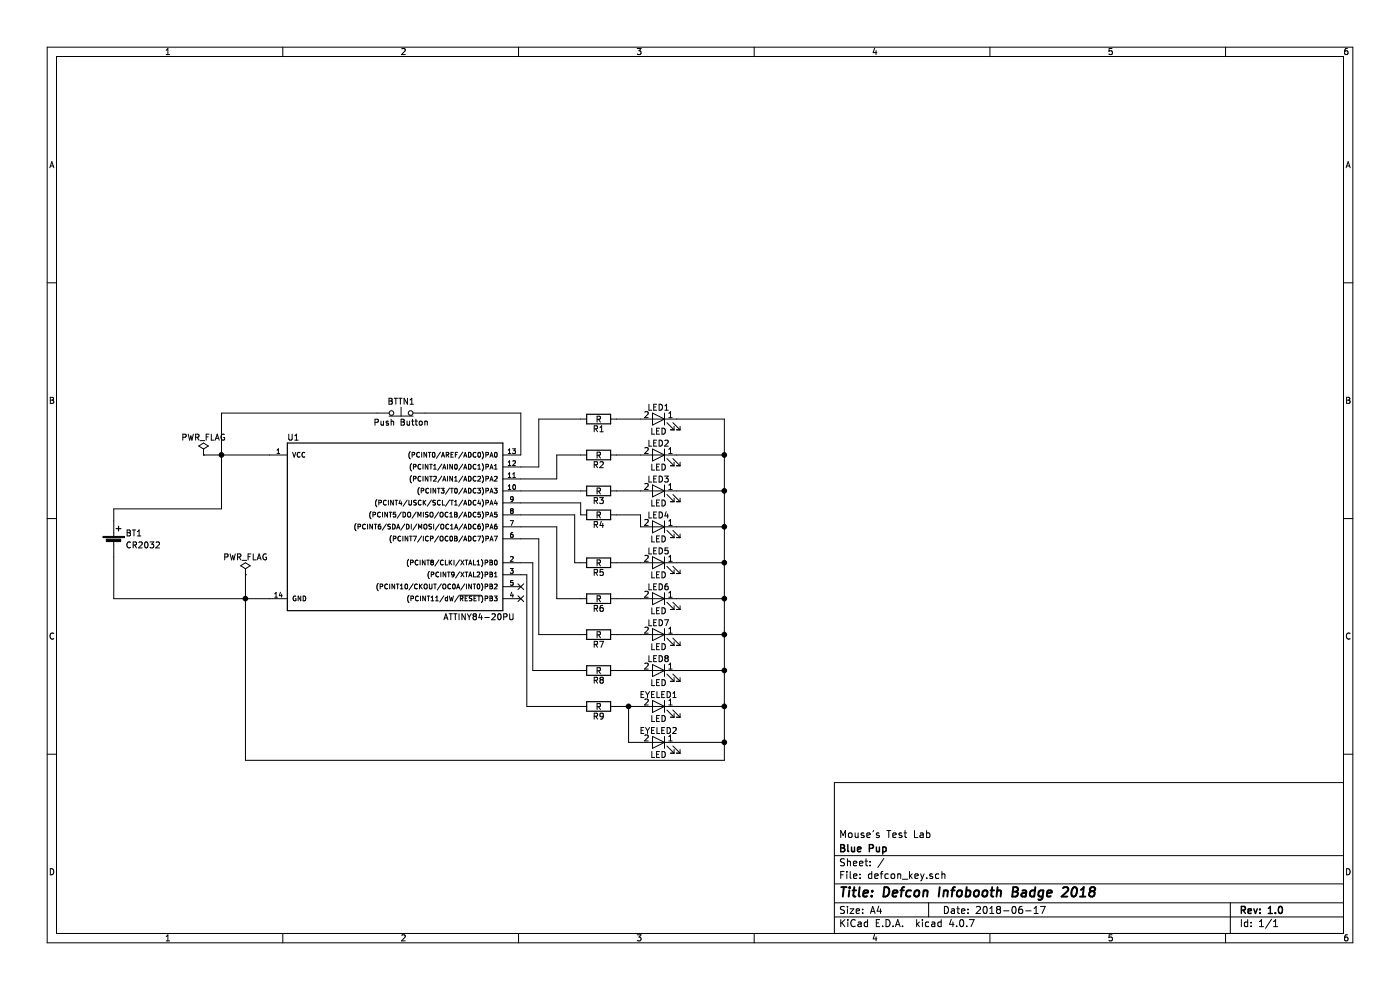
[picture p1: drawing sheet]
EESchema Schematic File Version 2
LIBS:power
LIBS:device
LIBS:switches
LIBS:relays
LIBS:motors
LIBS:transistors
LIBS:conn
LIBS:linear
LIBS:regul
LIBS:74xx
LIBS:cmos4000
LIBS:adc-dac
LIBS:memory
LIBS:xilinx
LIBS:microcontrollers
LIBS:dsp
LIBS:microchip
LIBS:analog_switches
LIBS:motorola
LIBS:texas
LIBS:intel
LIBS:audio
LIBS:interface
LIBS:digital-audio
LIBS:philips
LIBS:display
LIBS:cypress
LIBS:siliconi
LIBS:opto
LIBS:atmel
LIBS:contrib
LIBS:valves
LIBS:defcon_key-cache
EELAYER 25 0
EELAYER END
$Descr A4 11693 8268
encoding utf-8
Sheet 1 1
Title "Defcon Infobooth Badge 2018"
Date "2018-06-17"
Rev "1.0"
Comp "Blue Pup "
Comment1 "Mouse's Test Lab"
Comment2 ""
Comment3 ""
Comment4 ""
$EndDescr
$Comp
L ATTINY84-20PU U1
U 1 1
P 3300 4400
F 0 "U1" H 2450 5150 50  0000 C CNN
F 1 "ATTINY84-20PU" H 4000 3650 50  0000 C CNN
F 2 "Housings_DIP:DIP-14_W7.62mm" H 3300 4200 50  0001 C CIN
F 3 "" H 3300 4400 50  0001 C CNN
	1    3300 4400
	1    0    0    -1  
$EndComp
$Comp
L SW_Push_Open BTTN1
U 1 1
P 3350 3450
F 0 "BTTN1" H 3350 3550 50  0000 C CNN
F 1 "Push Button" H 3350 3375 50  0000 C CNN
F 2 "Buttons_Switches_THT:SW_PUSH-12mm" H 3350 3650 50  0001 C CNN
F 3 "" H 3350 3650 50  0001 C CNN
	1    3350 3450
	1    0    0    -1  
$EndComp
$Comp
L LED LED2
U 1 1
P 5500 3800
F 0 "LED2" H 5500 3900 50  0000 C CNN
F 1 "LED" H 5500 3700 50  0000 C CNN
F 2 "LEDs:LED_D5.0mm" H 5500 3800 50  0001 C CNN
F 3 "" H 5500 3800 50  0001 C CNN
	1    5500 3800
	-1   0    0    -1  
$EndComp
$Comp
L LED LED3
U 1 1
P 5500 4100
F 0 "LED3" H 5500 4200 50  0000 C CNN
F 1 "LED" H 5500 4000 50  0000 C CNN
F 2 "LEDs:LED_D5.0mm" H 5500 4100 50  0001 C CNN
F 3 "" H 5500 4100 50  0001 C CNN
	1    5500 4100
	-1   0    0    -1  
$EndComp
$Comp
L LED LED4
U 1 1
P 5500 4400
F 0 "LED4" H 5500 4500 50  0000 C CNN
F 1 "LED" H 5500 4300 50  0000 C CNN
F 2 "LEDs:LED_D5.0mm" H 5500 4400 50  0001 C CNN
F 3 "" H 5500 4400 50  0001 C CNN
	1    5500 4400
	-1   0    0    -1  
$EndComp
$Comp
L LED LED5
U 1 1
P 5500 4700
F 0 "LED5" H 5500 4800 50  0000 C CNN
F 1 "LED" H 5500 4600 50  0000 C CNN
F 2 "LEDs:LED_D5.0mm" H 5500 4700 50  0001 C CNN
F 3 "" H 5500 4700 50  0001 C CNN
	1    5500 4700
	-1   0    0    -1  
$EndComp
$Comp
L LED LED6
U 1 1
P 5500 5000
F 0 "LED6" H 5500 5100 50  0000 C CNN
F 1 "LED" H 5500 4900 50  0000 C CNN
F 2 "LEDs:LED_D5.0mm" H 5500 5000 50  0001 C CNN
F 3 "" H 5500 5000 50  0001 C CNN
	1    5500 5000
	-1   0    0    -1  
$EndComp
$Comp
L LED LED7
U 1 1
P 5500 5300
F 0 "LED7" H 5500 5400 50  0000 C CNN
F 1 "LED" H 5500 5200 50  0000 C CNN
F 2 "LEDs:LED_D5.0mm" H 5500 5300 50  0001 C CNN
F 3 "" H 5500 5300 50  0001 C CNN
	1    5500 5300
	-1   0    0    -1  
$EndComp
$Comp
L LED LED1
U 1 1
P 5500 3500
F 0 "LED1" H 5500 3600 50  0000 C CNN
F 1 "LED" H 5500 3400 50  0000 C CNN
F 2 "LEDs:LED_D5.0mm" H 5500 3500 50  0001 C CNN
F 3 "" H 5500 3500 50  0001 C CNN
	1    5500 3500
	-1   0    0    -1  
$EndComp
$Comp
L LED LED8
U 1 1
P 5500 5600
F 0 "LED8" H 5500 5700 50  0000 C CNN
F 1 "LED" H 5500 5500 50  0000 C CNN
F 2 "LEDs:LED_D5.0mm" H 5500 5600 50  0001 C CNN
F 3 "" H 5500 5600 50  0001 C CNN
	1    5500 5600
	-1   0    0    -1  
$EndComp
$Comp
L LED EYELED1
U 1 1
P 5500 5900
F 0 "EYELED1" H 5500 6000 50  0000 C CNN
F 1 "LED" H 5500 5800 50  0000 C CNN
F 2 "LEDs:LED_D5.0mm" H 5500 5900 50  0001 C CNN
F 3 "" H 5500 5900 50  0001 C CNN
	1    5500 5900
	-1   0    0    -1  
$EndComp
NoConn ~ 4350 4900
NoConn ~ 4350 5000
$Comp
L Battery_Cell BT1
U 1 1
P 950 4550
F 0 "BT1" H 1050 4650 50  0000 L CNN
F 1 "CR2032" H 1050 4550 50  0000 L CNN
F 2 "Battery_Holders:Keystone_103_1x20mm-CoinCell" V 950 4610 50  0001 C CNN
F 3 "" V 950 4610 50  0001 C CNN
	1    950  4550
	1    0    0    -1  
$EndComp
$Comp
L PWR_FLAG #FLG01
U 1 1
P 1700 3800
F 0 "#FLG01" H 1700 3875 50  0001 C CNN
F 1 "PWR_FLAG" H 1700 3950 50  0000 C CNN
F 2 "" H 1700 3800 50  0001 C CNN
F 3 "" H 1700 3800 50  0001 C CNN
	1    1700 3800
	1    0    0    -1  
$EndComp
$Comp
L PWR_FLAG #FLG02
U 1 1
P 2050 4800
F 0 "#FLG02" H 2050 4875 50  0001 C CNN
F 1 "PWR_FLAG" H 2050 4950 50  0000 C CNN
F 2 "" H 2050 4800 50  0001 C CNN
F 3 "" H 2050 4800 50  0001 C CNN
	1    2050 4800
	1    0    0    -1  
$EndComp
Wire Wire Line
	1850 4250 950  4250
Wire Wire Line
	950  4250 950  4350
Connection ~ 1850 3800
Wire Wire Line
	1850 3450 3150 3450
Wire Wire Line
	1850 3450 1850 4250
Wire Wire Line
	4350 3450 4350 3800
Wire Wire Line
	3550 3450 4350 3450
Connection ~ 2050 5000
Wire Wire Line
	1700 3800 2250 3800
Wire Wire Line
	950  5000 2250 5000
Wire Wire Line
	950  5000 950  4650
Wire Wire Line
	2050 4800 2050 6350
Wire Wire Line
	5150 3500 5350 3500
Wire Wire Line
	6050 3500 6050 6350
Connection ~ 6050 5900
Connection ~ 6050 5600
Connection ~ 6050 5300
Connection ~ 6050 5000
Connection ~ 6050 4700
Connection ~ 6050 4400
Connection ~ 6050 4100
Connection ~ 6050 3800
Wire Wire Line
	4350 3900 4500 3900
Wire Wire Line
	4500 3900 4500 3500
Wire Wire Line
	4350 4700 4450 4700
Wire Wire Line
	4450 4700 4450 5600
Wire Wire Line
	4350 4500 4500 4500
Wire Wire Line
	4500 4500 4500 5300
Wire Wire Line
	5150 5300 5350 5300
$Comp
L R R1
U 1 1
P 5000 3500
F 0 "R1" V 5080 3500 50  0000 C CNN
F 1 "R" V 5000 3500 50  0000 C CNN
F 2 "Resistors_THT:R_Axial_DIN0207_L6.3mm_D2.5mm_P7.62mm_Horizontal" V 4930 3500 50  0001 C CNN
F 3 "" H 5000 3500 50  0001 C CNN
	1    5000 3500
	0    1    1    0   
$EndComp
$Comp
L R R2
U 1 1
P 5000 3800
F 0 "R2" V 5080 3800 50  0000 C CNN
F 1 "R" V 5000 3800 50  0000 C CNN
F 2 "Resistors_THT:R_Axial_DIN0207_L6.3mm_D2.5mm_P7.62mm_Horizontal" V 4930 3800 50  0001 C CNN
F 3 "" H 5000 3800 50  0001 C CNN
	1    5000 3800
	0    1    1    0   
$EndComp
$Comp
L R R3
U 1 1
P 5000 4100
F 0 "R3" V 5080 4100 50  0000 C CNN
F 1 "R" V 5000 4100 50  0000 C CNN
F 2 "Resistors_THT:R_Axial_DIN0207_L6.3mm_D2.5mm_P7.62mm_Horizontal" V 4930 4100 50  0001 C CNN
F 3 "" H 5000 4100 50  0001 C CNN
	1    5000 4100
	0    1    1    0   
$EndComp
$Comp
L R R4
U 1 1
P 5000 4300
F 0 "R4" V 5080 4300 50  0000 C CNN
F 1 "R" V 5000 4300 50  0000 C CNN
F 2 "Resistors_THT:R_Axial_DIN0207_L6.3mm_D2.5mm_P7.62mm_Horizontal" V 4930 4300 50  0001 C CNN
F 3 "" H 5000 4300 50  0001 C CNN
	1    5000 4300
	0    1    1    0   
$EndComp
$Comp
L R R5
U 1 1
P 5000 4700
F 0 "R5" V 5080 4700 50  0000 C CNN
F 1 "R" V 5000 4700 50  0000 C CNN
F 2 "Resistors_THT:R_Axial_DIN0207_L6.3mm_D2.5mm_P7.62mm_Horizontal" V 4930 4700 50  0001 C CNN
F 3 "" H 5000 4700 50  0001 C CNN
	1    5000 4700
	0    1    1    0   
$EndComp
$Comp
L R R6
U 1 1
P 5000 5000
F 0 "R6" V 5080 5000 50  0000 C CNN
F 1 "R" V 5000 5000 50  0000 C CNN
F 2 "Resistors_THT:R_Axial_DIN0207_L6.3mm_D2.5mm_P7.62mm_Horizontal" V 4930 5000 50  0001 C CNN
F 3 "" H 5000 5000 50  0001 C CNN
	1    5000 5000
	0    1    1    0   
$EndComp
$Comp
L R R7
U 1 1
P 5000 5300
F 0 "R7" V 5080 5300 50  0000 C CNN
F 1 "R" V 5000 5300 50  0000 C CNN
F 2 "Resistors_THT:R_Axial_DIN0207_L6.3mm_D2.5mm_P7.62mm_Horizontal" V 4930 5300 50  0001 C CNN
F 3 "" H 5000 5300 50  0001 C CNN
	1    5000 5300
	0    1    1    0   
$EndComp
$Comp
L R R8
U 1 1
P 5000 5600
F 0 "R8" V 5080 5600 50  0000 C CNN
F 1 "R" V 5000 5600 50  0000 C CNN
F 2 "Resistors_THT:R_Axial_DIN0207_L6.3mm_D2.5mm_P7.62mm_Horizontal" V 4930 5600 50  0001 C CNN
F 3 "" H 5000 5600 50  0001 C CNN
	1    5000 5600
	0    1    1    0   
$EndComp
$Comp
L R R9
U 1 1
P 5000 5900
F 0 "R9" V 5080 5900 50  0000 C CNN
F 1 "R" V 5000 5900 50  0000 C CNN
F 2 "Resistors_THT:R_Axial_DIN0207_L6.3mm_D2.5mm_P7.62mm_Horizontal" V 4930 5900 50  0001 C CNN
F 3 "" H 5000 5900 50  0001 C CNN
	1    5000 5900
	0    1    1    0   
$EndComp
Wire Wire Line
	6050 6350 2050 6350
Wire Wire Line
	5150 5900 5350 5900
Wire Wire Line
	5650 5900 6050 5900
Wire Wire Line
	4450 5600 4850 5600
Wire Wire Line
	5150 5600 5350 5600
Wire Wire Line
	5650 5600 6050 5600
Wire Wire Line
	6050 5300 5650 5300
Wire Wire Line
	4500 5300 4850 5300
Wire Wire Line
	5150 3800 5350 3800
Wire Wire Line
	5150 4300 5350 4300
Wire Wire Line
	5350 4300 5350 4400
Wire Wire Line
	5350 4700 5150 4700
Wire Wire Line
	5150 5000 5350 5000
Wire Wire Line
	5650 5000 6050 5000
Wire Wire Line
	5650 4700 6050 4700
Wire Wire Line
	5650 4400 6050 4400
Wire Wire Line
	5650 4100 6050 4100
Wire Wire Line
	6050 3500 5650 3500
Wire Wire Line
	5650 3800 6050 3800
Wire Wire Line
	4500 3500 4850 3500
Wire Wire Line
	4850 3800 4650 3800
Wire Wire Line
	4650 3800 4650 4000
Wire Wire Line
	4650 4000 4350 4000
Wire Wire Line
	4350 4100 4850 4100
Wire Wire Line
	4350 4200 4850 4200
Wire Wire Line
	4850 4200 4850 4300
Wire Wire Line
	4350 4300 4800 4300
Wire Wire Line
	4800 4300 4800 4700
Wire Wire Line
	4800 4700 4850 4700
Wire Wire Line
	4350 4400 4650 4400
Wire Wire Line
	4650 4400 4650 5000
Wire Wire Line
	4650 5000 4850 5000
Wire Wire Line
	4350 4800 4400 4800
Wire Wire Line
	4400 4800 4400 5900
Wire Wire Line
	4400 5900 4850 5900
Wire Wire Line
	5150 4100 5350 4100
$Comp
L LED EYELED2
U 1 1
P 5500 6200
F 0 "EYELED2" H 5500 6300 50  0000 C CNN
F 1 "LED" H 5500 6100 50  0000 C CNN
F 2 "LEDs:LED_D5.0mm" H 5500 6200 50  0001 C CNN
F 3 "" H 5500 6200 50  0001 C CNN
	1    5500 6200
	-1   0    0    -1  
$EndComp
Connection ~ 5250 5900
Wire Wire Line
	5250 5900 5250 6200
Wire Wire Line
	5250 6200 5350 6200
Wire Wire Line
	5650 6200 6050 6200
Connection ~ 6050 6200
$EndSCHEMATC
